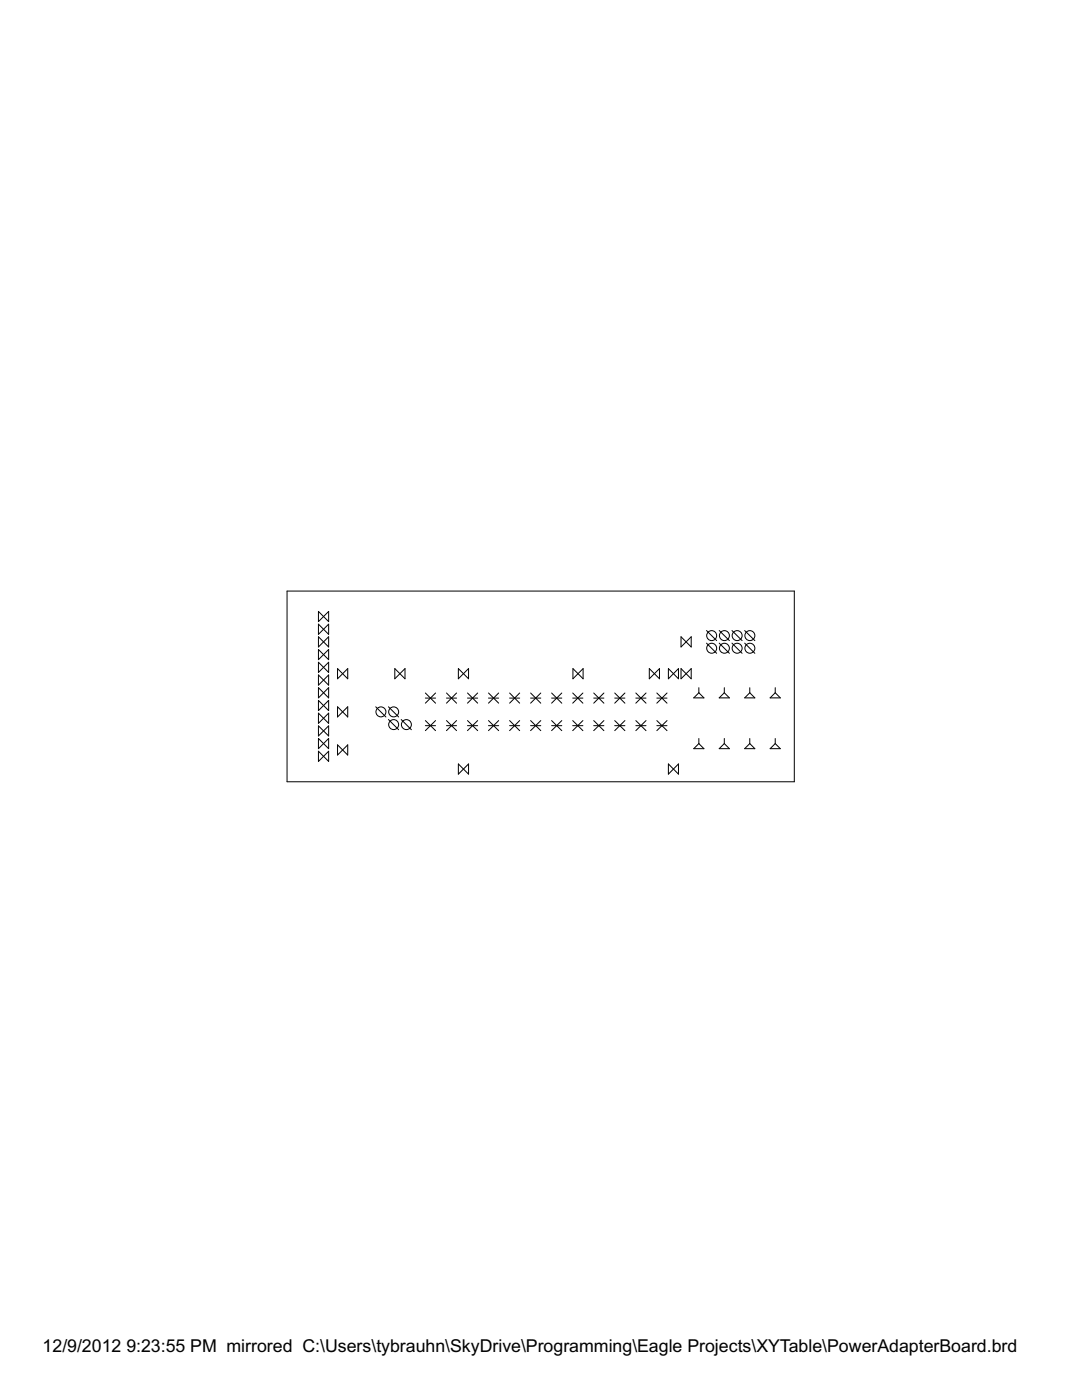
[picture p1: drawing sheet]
<svg xmlns="http://www.w3.org/2000/svg" width="216mm" height="279mm" viewBox="0 0 216 279" stroke-linecap="round" stroke-linejoin="round" font-family="sans-serif">
<g fill="none" stroke="#000" stroke-width=".2">
<path d="M57.3 118h101.2v38h-101.2zM63.5 122v2.1l2.1-2.1v2.1zM63.5 124.6v2l2.1-2v2zM63.5 127.1v2l2.1-2v2zM63.5 129.6v2.1l2.1-2.1v2.1zM63.5 132.2v2l2.1-2v2zM63.5 134.7v2l2.1-2v2zM63.5 137.2v2.1l2.1-2.1v2.1zM63.5 139.8v2l2.1-2v2zM67.4 133.4l2 2.1v-2.1l-2 2.1zM78.8 133.4l2 2.1v-2.1l-2 2.1zM84.9 138.3l2 2"/>
<path d="M84.9 139.3h2M86.9 138.3l-2 2M89.1 139.3h2M89.1 138.3l2 2M91.1 138.3l-2 2M91.5 133.4v2.1l2-2.1v2.1zM93.3 139.3h2M93.3 138.3l2 2M95.3 138.3l-2 2M97.5 139.3h2M97.5 138.3l2 2M99.5 138.3l-2 2"/>
<path d="M101.7 139.3h2M101.7 138.3l2 2M103.7 138.3l-2 2M105.9 139.3h2M105.9 138.3l2 2M107.9 138.3l-2 2M110.1 139.3h2M110.1 138.3l2 2M112.1 138.3l-2 2M114.3 139.3h2M114.3 138.3l2 2M114.3 133.4l2.1 2.1v-2.1l-2.1 2.1z"/>
<path d="M116.3 138.3l-2 2M118.5 139.3h2M118.5 138.3l2 2M120.5 138.3l-2 2M122.7 139.3h2M122.7 138.3l2 2M124.7 138.3l-2 2M126.9 139.3h2M126.9 138.3l2 2M128.9 138.3l-2 2M129.6 133.4l2 2.1v-2.1l-2 2.1zM131.1 139.3h2"/>
<path d="M131.1 138.3l2 2M133.1 138.3l-2 2M133.4 133.4l2 2.1v-2.1l-2 2.1zM135.9 127.1l2 2v-2l-2 2zM135.9 133.4v2.1l2-2.1v2.1zM139.4 137.2v1.1M139.4 138.3l1.1 1h-2.1zM141 128.4l2 2M141 125.8l2 2M143.5 139.3l1-1 1 1zM143.5 128.4l2 2M143.5 125.8l2 2"/>
<path d="M144.5 137.2v1.1M146 128.4l2.1 2M146 125.8l2.1 2M148.6 139.3l1-1 1 1zM148.6 128.4l2 2M148.6 125.8l2 2M149.6 137.2v1.1M153.7 139.3l1-1 1 1zM154.7 137.2v1.1M63.5 149.9l2.1 2.1v-2.1l-2.1 2.1zM63.5 142.3v2.1l2.1-2.1v2.1zM63.5 144.9v2l2.1-2v2z"/>
<path d="M63.5 147.4v2l2.1-2v2zM67.4 141.1l2 2v-2l-2 2zM67.4 148.7v2l2-2v2zM75 141.1l2 2M77.5 143.6l2 2M77.5 141.1l2 2M80.1 143.6l2 2M84.9 143.8l2 2M84.9 144.8h2M86.9 143.8l-2 2M89.1 144.8h2M89.1 143.8l2 2"/>
<path d="M91.1 143.8l-2 2M91.5 152.5l2 2v-2l-2 2zM93.3 144.8h2M93.3 143.8l2 2M95.3 143.8l-2 2M97.5 144.8h2M97.5 143.8l2 2M99.5 143.8l-2 2M101.7 144.8h2M101.7 143.8l2 2M103.7 143.8l-2 2M105.9 144.8h2"/>
<path d="M105.9 143.8l2 2M107.9 143.8l-2 2M110.1 144.8h2M110.1 143.8l2 2M112.1 143.8l-2 2M114.3 144.8h2M114.3 143.8l2 2M116.3 143.8l-2 2M118.5 144.8h2M118.5 143.8l2 2M120.5 143.8l-2 2M122.7 144.8h2"/>
<path d="M122.7 143.8l2 2M124.7 143.8l-2 2M126.9 144.8h2M126.9 143.8l2 2M128.9 143.8l-2 2M131.1 144.8h2M131.1 143.8l2 2M133.1 143.8l-2 2M133.4 152.5v2l2-2v2zM139.4 147.4v1M139.4 148.4l1.1 1h-2.1zM143.5 149.4l1-1 1 1z"/>
<path d="M144.5 147.4v1M149.6 148.4l1 1h-2zM149.6 147.4v1M154.7 148.4l1 1h-2zM154.7 147.4v1"/>
<circle cx="142" cy="129.4" r=".99"/>
<circle cx="142" cy="126.9" r=".99"/>
<circle cx="144.5" cy="129.4" r=".99"/>
<circle cx="144.5" cy="126.9" r=".99"/>
<circle cx="147.1" cy="129.4" r=".99"/>
<circle cx="147.1" cy="126.9" r=".99"/>
<circle cx="149.6" cy="126.9" r=".99"/>
<circle cx="149.6" cy="129.4" r=".99"/>
<circle cx="76" cy="142.1" r=".99"/>
<circle cx="78.5" cy="142.1" r=".99"/>
<circle cx="78.5" cy="144.6" r=".99"/>
<circle cx="81.1" cy="144.6" r=".99"/>
</g>
<g font-size="4">
<text x="8.5" y="269.9">12/9/2012</text>
<text x="25.2" y="269.9">9:23:55 PM mirrored C:\Users\tybrauhn\SkyDrive\Programming\Eagle Projects\XYTable\PowerAdapterBoard.brd</text>
</g>
</svg>
